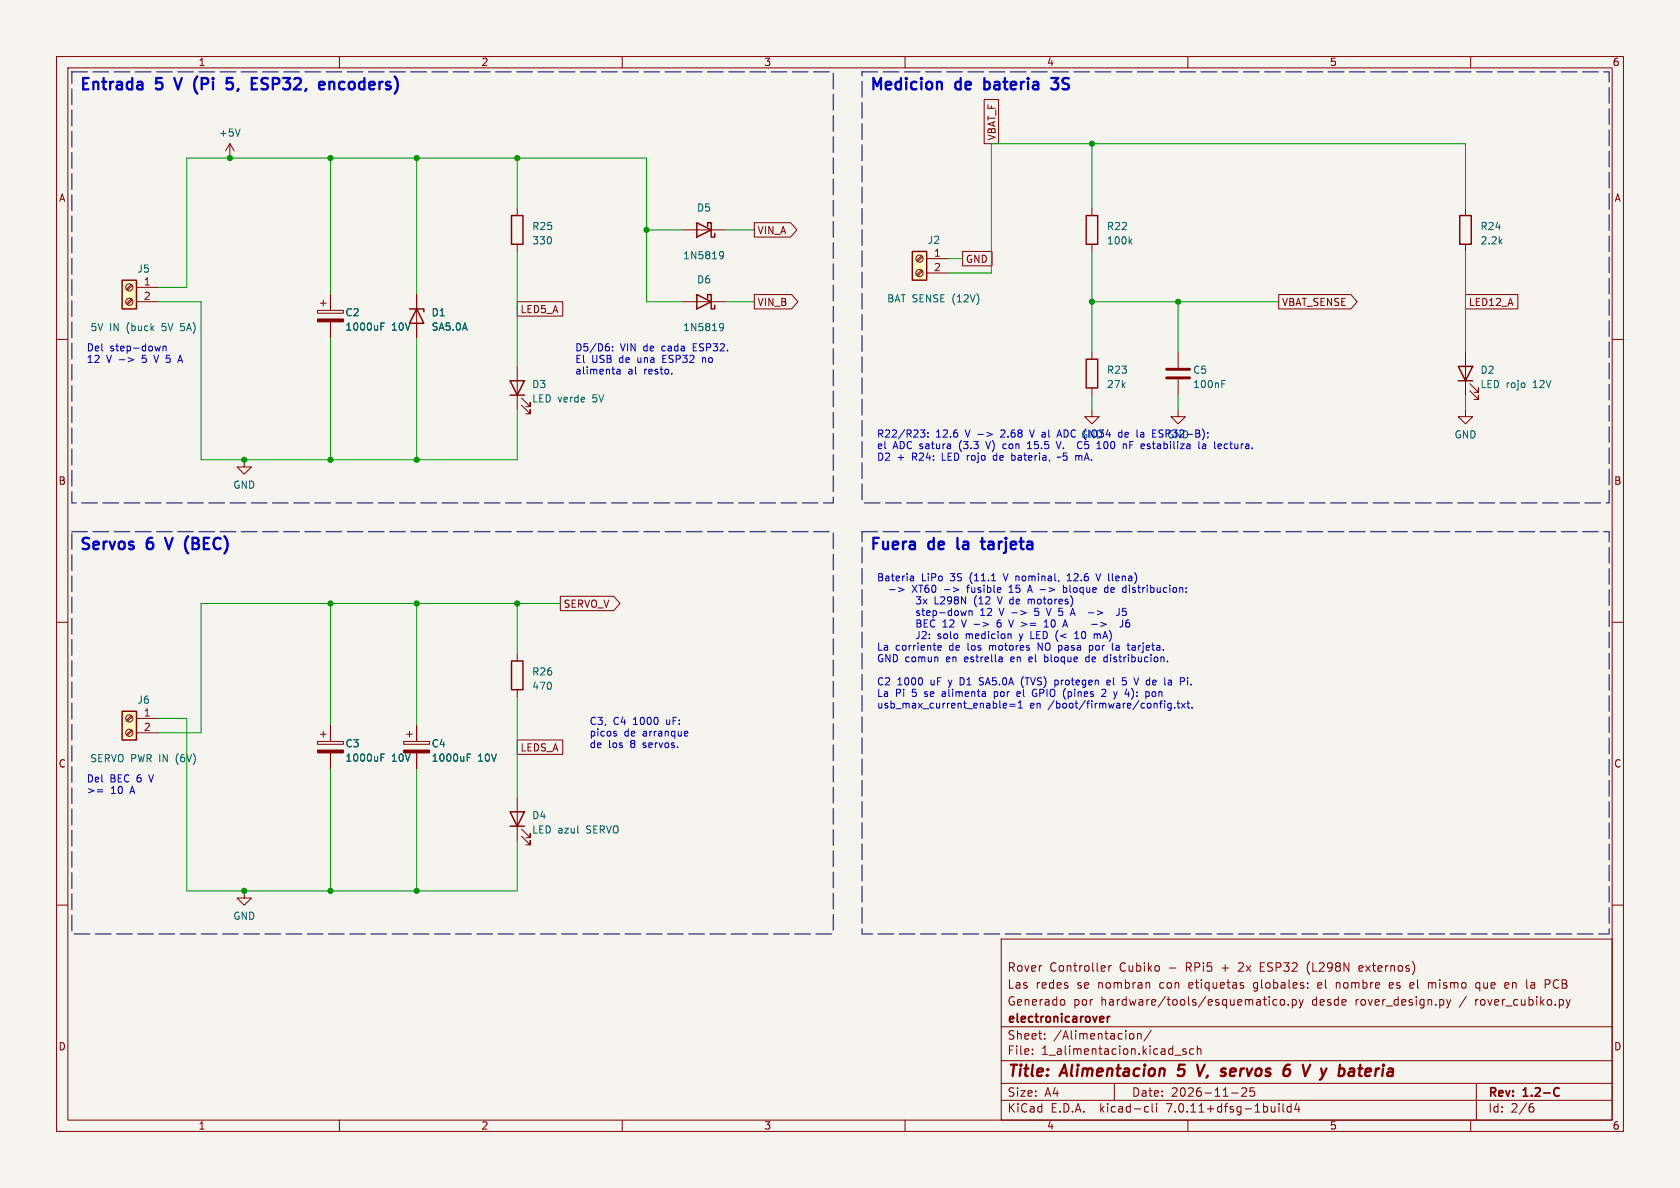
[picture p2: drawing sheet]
(kicad_sch (version 20230121) (generator eeschema)
 (paper "A4")
 (title_block (title "Alimentacion 5 V, servos 6 V y bateria") (date "2026-11-25") (rev "1.2-C") (company "electronicarover")
  (comment 3 "Rover Controller Cubiko - RPi5 + 2x ESP32 (L298N externos)")
  (comment 1 "Generado por hardware/tools/esquematico.py desde rover_design.py / rover_cubiko.py")
  (comment 2 "Las redes se nombran con etiquetas globales: el nombre es el mismo que en la PCB"))
 (lib_symbols
  (symbol "Connector:Screw_Terminal_01x02" (pin_names (offset 1.016) hide) (in_bom yes) (on_board yes)
    (property "Reference" "J" (at 0 2.54 0) (effects (font (size 1.27 1.27))))
    (property "Value" "Screw_Terminal_01x02" (at 0 -5.08 0) (effects (font (size 1.27 1.27))))
    (property "Footprint" "" (at 0 0 0) (effects (font (size 1.27 1.27)) hide))
    (property "Datasheet" "~" (at 0 0 0) (effects (font (size 1.27 1.27)) hide))
    (symbol "Screw_Terminal_01x02_1_1"
    (rectangle (start -1.27 1.27) (end 1.27 -3.81) (stroke (width 0.254) (type default)) (fill (type background)))
    (circle (center 0 -2.54) (radius 0.635) (stroke (width 0.1524) (type default)) (fill (type none)))
    (polyline (pts (xy -0.5334 -2.2098) (xy 0.3302 -3.048)) (stroke (width 0.1524) (type default)) (fill (type none)))
    (polyline (pts (xy -0.5334 0.3302) (xy 0.3302 -0.508)) (stroke (width 0.1524) (type default)) (fill (type none)))
    (polyline (pts (xy -0.3556 -2.032) (xy 0.508 -2.8702)) (stroke (width 0.1524) (type default)) (fill (type none)))
    (polyline (pts (xy -0.3556 0.508) (xy 0.508 -0.3302)) (stroke (width 0.1524) (type default)) (fill (type none)))
    (circle (center 0 0) (radius 0.635) (stroke (width 0.1524) (type default)) (fill (type none)))
    (pin passive line (at -5.08 0 0) (length 3.81) (name "Pin_1" (effects (font (size 1.27 1.27)))) (number "1" (effects (font (size 1.27 1.27)))))
    (pin passive line (at -5.08 -2.54 0) (length 3.81) (name "Pin_2" (effects (font (size 1.27 1.27)))) (number "2" (effects (font (size 1.27 1.27)))))))
  (symbol "Device:C" (pin_numbers hide) (pin_names (offset 0.254)) (in_bom yes) (on_board yes)
    (property "Reference" "C" (at 0.635 2.54 0) (effects (font (size 1.27 1.27)) (justify left)))
    (property "Value" "C" (at 0.635 -2.54 0) (effects (font (size 1.27 1.27)) (justify left)))
    (property "Footprint" "" (at 0.9652 -3.81 0) (effects (font (size 1.27 1.27)) hide))
    (property "Datasheet" "~" (at 0 0 0) (effects (font (size 1.27 1.27)) hide))
    (symbol "C_0_1"
    (polyline (pts (xy -2.032 -0.762) (xy 2.032 -0.762)) (stroke (width 0.508) (type default)) (fill (type none)))
    (polyline (pts (xy -2.032 0.762) (xy 2.032 0.762)) (stroke (width 0.508) (type default)) (fill (type none))))
    (symbol "C_1_1"
    (pin passive line (at 0 3.81 270) (length 2.794) (name "~" (effects (font (size 1.27 1.27)))) (number "1" (effects (font (size 1.27 1.27)))))
    (pin passive line (at 0 -3.81 90) (length 2.794) (name "~" (effects (font (size 1.27 1.27)))) (number "2" (effects (font (size 1.27 1.27)))))))
  (symbol "Device:C_Polarized" (pin_numbers hide) (pin_names (offset 0.254)) (in_bom yes) (on_board yes)
    (property "Reference" "C" (at 0.635 2.54 0) (effects (font (size 1.27 1.27)) (justify left)))
    (property "Value" "C_Polarized" (at 0.635 -2.54 0) (effects (font (size 1.27 1.27)) (justify left)))
    (property "Footprint" "" (at 0.9652 -3.81 0) (effects (font (size 1.27 1.27)) hide))
    (property "Datasheet" "~" (at 0 0 0) (effects (font (size 1.27 1.27)) hide))
    (symbol "C_Polarized_0_1"
    (rectangle (start -2.286 0.508) (end 2.286 1.016) (stroke (width 0) (type default)) (fill (type none)))
    (polyline (pts (xy -1.778 2.286) (xy -0.762 2.286)) (stroke (width 0) (type default)) (fill (type none)))
    (polyline (pts (xy -1.27 2.794) (xy -1.27 1.778)) (stroke (width 0) (type default)) (fill (type none)))
    (rectangle (start 2.286 -0.508) (end -2.286 -1.016) (stroke (width 0) (type default)) (fill (type outline))))
    (symbol "C_Polarized_1_1"
    (pin passive line (at 0 3.81 270) (length 2.794) (name "~" (effects (font (size 1.27 1.27)))) (number "1" (effects (font (size 1.27 1.27)))))
    (pin passive line (at 0 -3.81 90) (length 2.794) (name "~" (effects (font (size 1.27 1.27)))) (number "2" (effects (font (size 1.27 1.27)))))))
  (symbol "Device:D_Schottky" (pin_numbers hide) (pin_names (offset 1.016) hide) (in_bom yes) (on_board yes)
    (property "Reference" "D" (at 0 2.54 0) (effects (font (size 1.27 1.27))))
    (property "Value" "D_Schottky" (at 0 -2.54 0) (effects (font (size 1.27 1.27))))
    (property "Footprint" "" (at 0 0 0) (effects (font (size 1.27 1.27)) hide))
    (property "Datasheet" "~" (at 0 0 0) (effects (font (size 1.27 1.27)) hide))
    (symbol "D_Schottky_0_1"
    (polyline (pts (xy 1.27 0) (xy -1.27 0)) (stroke (width 0) (type default)) (fill (type none)))
    (polyline (pts (xy 1.27 1.27) (xy 1.27 -1.27) (xy -1.27 0) (xy 1.27 1.27)) (stroke (width 0.254) (type default)) (fill (type none)))
    (polyline (pts (xy -1.905 0.635) (xy -1.905 1.27) (xy -1.27 1.27) (xy -1.27 -1.27) (xy -0.635 -1.27) (xy -0.635 -0.635)) (stroke (width 0.254) (type default)) (fill (type none))))
    (symbol "D_Schottky_1_1"
    (pin passive line (at -3.81 0 0) (length 2.54) (name "K" (effects (font (size 1.27 1.27)))) (number "1" (effects (font (size 1.27 1.27)))))
    (pin passive line (at 3.81 0 180) (length 2.54) (name "A" (effects (font (size 1.27 1.27)))) (number "2" (effects (font (size 1.27 1.27)))))))
  (symbol "Device:D_Zener" (pin_numbers hide) (pin_names (offset 1.016) hide) (in_bom yes) (on_board yes)
    (property "Reference" "D" (at 0 2.54 0) (effects (font (size 1.27 1.27))))
    (property "Value" "D_Zener" (at 0 -2.54 0) (effects (font (size 1.27 1.27))))
    (property "Footprint" "" (at 0 0 0) (effects (font (size 1.27 1.27)) hide))
    (property "Datasheet" "~" (at 0 0 0) (effects (font (size 1.27 1.27)) hide))
    (symbol "D_Zener_0_1"
    (polyline (pts (xy 1.27 0) (xy -1.27 0)) (stroke (width 0) (type default)) (fill (type none)))
    (polyline (pts (xy -1.27 -1.27) (xy -1.27 1.27) (xy -0.762 1.27)) (stroke (width 0.254) (type default)) (fill (type none)))
    (polyline (pts (xy 1.27 -1.27) (xy 1.27 1.27) (xy -1.27 0) (xy 1.27 -1.27)) (stroke (width 0.254) (type default)) (fill (type none))))
    (symbol "D_Zener_1_1"
    (pin passive line (at -3.81 0 0) (length 2.54) (name "K" (effects (font (size 1.27 1.27)))) (number "1" (effects (font (size 1.27 1.27)))))
    (pin passive line (at 3.81 0 180) (length 2.54) (name "A" (effects (font (size 1.27 1.27)))) (number "2" (effects (font (size 1.27 1.27)))))))
  (symbol "Device:LED" (pin_numbers hide) (pin_names (offset 1.016) hide) (in_bom yes) (on_board yes)
    (property "Reference" "D" (at 0 2.54 0) (effects (font (size 1.27 1.27))))
    (property "Value" "LED" (at 0 -2.54 0) (effects (font (size 1.27 1.27))))
    (property "Footprint" "" (at 0 0 0) (effects (font (size 1.27 1.27)) hide))
    (property "Datasheet" "~" (at 0 0 0) (effects (font (size 1.27 1.27)) hide))
    (symbol "LED_0_1"
    (polyline (pts (xy -1.27 -1.27) (xy -1.27 1.27)) (stroke (width 0.254) (type default)) (fill (type none)))
    (polyline (pts (xy -1.27 0) (xy 1.27 0)) (stroke (width 0) (type default)) (fill (type none)))
    (polyline (pts (xy 1.27 -1.27) (xy 1.27 1.27) (xy -1.27 0) (xy 1.27 -1.27)) (stroke (width 0.254) (type default)) (fill (type none)))
    (polyline (pts (xy -3.048 -0.762) (xy -4.572 -2.286) (xy -3.81 -2.286) (xy -4.572 -2.286) (xy -4.572 -1.524)) (stroke (width 0) (type default)) (fill (type none)))
    (polyline (pts (xy -1.778 -0.762) (xy -3.302 -2.286) (xy -2.54 -2.286) (xy -3.302 -2.286) (xy -3.302 -1.524)) (stroke (width 0) (type default)) (fill (type none))))
    (symbol "LED_1_1"
    (pin passive line (at -3.81 0 0) (length 2.54) (name "K" (effects (font (size 1.27 1.27)))) (number "1" (effects (font (size 1.27 1.27)))))
    (pin passive line (at 3.81 0 180) (length 2.54) (name "A" (effects (font (size 1.27 1.27)))) (number "2" (effects (font (size 1.27 1.27)))))))
  (symbol "Device:R" (pin_numbers hide) (pin_names (offset 0)) (in_bom yes) (on_board yes)
    (property "Reference" "R" (at 2.032 0 90) (effects (font (size 1.27 1.27))))
    (property "Value" "R" (at 0 0 90) (effects (font (size 1.27 1.27))))
    (property "Footprint" "" (at -1.778 0 90) (effects (font (size 1.27 1.27)) hide))
    (property "Datasheet" "~" (at 0 0 0) (effects (font (size 1.27 1.27)) hide))
    (symbol "R_0_1"
    (rectangle (start -1.016 -2.54) (end 1.016 2.54) (stroke (width 0.254) (type default)) (fill (type none))))
    (symbol "R_1_1"
    (pin passive line (at 0 3.81 270) (length 1.27) (name "~" (effects (font (size 1.27 1.27)))) (number "1" (effects (font (size 1.27 1.27)))))
    (pin passive line (at 0 -3.81 90) (length 1.27) (name "~" (effects (font (size 1.27 1.27)))) (number "2" (effects (font (size 1.27 1.27)))))))
  (symbol "power:+5V" (power) (pin_names (offset 0)) (in_bom yes) (on_board yes)
    (property "Reference" "#PWR" (at 0 -3.81 0) (effects (font (size 1.27 1.27)) hide))
    (property "Value" "+5V" (at 0 3.556 0) (effects (font (size 1.27 1.27))))
    (property "Footprint" "" (at 0 0 0) (effects (font (size 1.27 1.27)) hide))
    (property "Datasheet" "" (at 0 0 0) (effects (font (size 1.27 1.27)) hide))
    (symbol "+5V_0_1"
    (polyline (pts (xy -0.762 1.27) (xy 0 2.54)) (stroke (width 0) (type default)) (fill (type none)))
    (polyline (pts (xy 0 0) (xy 0 2.54)) (stroke (width 0) (type default)) (fill (type none)))
    (polyline (pts (xy 0 2.54) (xy 0.762 1.27)) (stroke (width 0) (type default)) (fill (type none))))
    (symbol "+5V_1_1"
    (pin power_in line (at 0 0 90) (length 0) hide (name "+5V" (effects (font (size 1.27 1.27)))) (number "1" (effects (font (size 1.27 1.27)))))))
  (symbol "power:GND" (power) (pin_names (offset 0)) (in_bom yes) (on_board yes)
    (property "Reference" "#PWR" (at 0 -6.35 0) (effects (font (size 1.27 1.27)) hide))
    (property "Value" "GND" (at 0 -3.81 0) (effects (font (size 1.27 1.27))))
    (property "Footprint" "" (at 0 0 0) (effects (font (size 1.27 1.27)) hide))
    (property "Datasheet" "" (at 0 0 0) (effects (font (size 1.27 1.27)) hide))
    (symbol "GND_0_1"
    (polyline (pts (xy 0 0) (xy 0 -1.27) (xy 1.27 -1.27) (xy 0 -2.54) (xy -1.27 -1.27) (xy 0 -1.27)) (stroke (width 0) (type default)) (fill (type none))))
    (symbol "GND_1_1"
    (pin power_in line (at 0 0 270) (length 0) hide (name "GND" (effects (font (size 1.27 1.27)))) (number "1" (effects (font (size 1.27 1.27))))))))
 (polyline (pts (xy 12.7 12.7) (xy 147.32 12.7) (xy 147.32 88.9) (xy 12.7 88.9) (xy 12.7 12.7)) (stroke (width 0.25) (type dash) (color 72 72 132 1)))
 (text "Entrada 5 V (Pi 5, ESP32, encoders)" (at 13.97 13.97 0) (effects (font (size 2 2) bold) (justify left top)))
 (symbol (lib_id "Connector:Screw_Terminal_01x02") (at 22.86 50.8 0) (mirror y) (unit 1) (in_bom yes) (on_board yes) (dnp no)
  (property "Reference" "J5" (at 25.4 48.26 0) (effects (font (size 1.27 1.27)) (justify bottom)))
  (property "Value" "5V IN (buck 5V 5A)" (at 25.4 57.15 0) (effects (font (size 1.27 1.27)) (justify top)))
  (property "Footprint" "TerminalBlock_Phoenix:TerminalBlock_Phoenix_MKDS-1,5-2-5.08_1x02_P5.08mm_Horizontal" (at 22.86 50.8 0) (effects (font (size 1.27 1.27)) hide))
  (property "Datasheet" "~" (at 22.86 50.8 0) (effects (font (size 1.27 1.27)) hide))
  (property "Descripcion" "Entrada 5V/5A desde step-down (alimenta Pi 5, ESP32 y encoders)" (at 22.86 50.8 0) (effects (font (size 1.27 1.27)) hide))
  (property "MPN" "Phoenix MKDS 1,5/2-5,08 o KF301-2P" (at 22.86 50.8 0) (effects (font (size 1.27 1.27)) hide)) (pin "1") (pin "2"))
 (symbol (lib_id "power:+5V") (at 40.64 27.94 0) (unit 1) (in_bom yes) (on_board yes) (dnp no)
  (property "Reference" "#PWR201" (at 40.64 27.94 0) (effects (font (size 1.27 1.27)) hide))
  (property "Value" "+5V" (at 40.64 23.49 0) (effects (font (size 1.27 1.27))))
  (property "Footprint" "" (at 40.64 27.94 0) (effects (font (size 1.27 1.27)) hide))
  (property "Datasheet" "" (at 40.64 27.94 0) (effects (font (size 1.27 1.27)) hide)) (pin "1"))
 (junction (at 40.64 27.94) (diameter 0) (color 0 0 0 0))
 (symbol (lib_id "power:GND") (at 43.18 81.28 0) (unit 1) (in_bom yes) (on_board yes) (dnp no)
  (property "Reference" "#PWR202" (at 43.18 81.28 0) (effects (font (size 1.27 1.27)) hide))
  (property "Value" "GND" (at 43.18 85.73 0) (effects (font (size 1.27 1.27))))
  (property "Footprint" "" (at 43.18 81.28 0) (effects (font (size 1.27 1.27)) hide))
  (property "Datasheet" "" (at 43.18 81.28 0) (effects (font (size 1.27 1.27)) hide)) (pin "1"))
 (junction (at 43.18 81.28) (diameter 0) (color 0 0 0 0))
 (junction (at 58.42 27.94) (diameter 0) (color 0 0 0 0))
 (junction (at 73.66 27.94) (diameter 0) (color 0 0 0 0))
 (junction (at 91.44 27.94) (diameter 0) (color 0 0 0 0))
 (junction (at 58.42 81.28) (diameter 0) (color 0 0 0 0))
 (junction (at 73.66 81.28) (diameter 0) (color 0 0 0 0))
 (symbol (lib_id "Device:C_Polarized") (at 58.42 55.88 0) (unit 1) (in_bom yes) (on_board yes) (dnp no)
  (property "Reference" "C2" (at 60.96 55.245 0) (effects (font (size 1.27 1.27)) (justify left)))
  (property "Value" "1000uF 10V" (at 60.96 57.785 0) (effects (font (size 1.27 1.27)) (justify left)))
  (property "Footprint" "Capacitor_THT:CP_Radial_D10.0mm_P5.00mm" (at 58.42 55.88 0) (effects (font (size 1.27 1.27)) hide))
  (property "Datasheet" "~" (at 58.42 55.88 0) (effects (font (size 1.27 1.27)) hide))
  (property "Descripcion" "Bulk 5V" (at 58.42 55.88 0) (effects (font (size 1.27 1.27)) hide))
  (property "MPN" "1000uF 10V" (at 58.42 55.88 0) (effects (font (size 1.27 1.27)) hide)) (pin "1") (pin "2"))
 (symbol (lib_id "Device:D_Zener") (at 73.66 55.88 270) (unit 1) (in_bom yes) (on_board yes) (dnp no)
  (property "Reference" "D1" (at 76.2 55.245 90) (effects (font (size 1.27 1.27)) (justify left)))
  (property "Value" "SA5.0A" (at 76.2 57.785 90) (effects (font (size 1.27 1.27)) (justify left)))
  (property "Footprint" "Diode_THT:D_DO-15_P10.16mm_Horizontal" (at 73.66 55.88 0) (effects (font (size 1.27 1.27)) hide))
  (property "Datasheet" "~" (at 73.66 55.88 0) (effects (font (size 1.27 1.27)) hide))
  (property "Descripcion" "TVS 5V (proteccion Pi)" (at 73.66 55.88 0) (effects (font (size 1.27 1.27)) hide))
  (property "MPN" "SA5.0A DO-15" (at 73.66 55.88 0) (effects (font (size 1.27 1.27)) hide)) (pin "1") (pin "2"))
 (symbol (lib_id "Device:R") (at 91.44 40.64 0) (unit 1) (in_bom yes) (on_board yes) (dnp no)
  (property "Reference" "R25" (at 93.98 40.005 0) (effects (font (size 1.27 1.27)) (justify left)))
  (property "Value" "330" (at 93.98 42.545 0) (effects (font (size 1.27 1.27)) (justify left)))
  (property "Footprint" "Resistor_THT:R_Axial_DIN0207_L6.3mm_D2.5mm_P7.62mm_Horizontal" (at 91.44 40.64 0) (effects (font (size 1.27 1.27)) hide))
  (property "Datasheet" "~" (at 91.44 40.64 0) (effects (font (size 1.27 1.27)) hide))
  (property "Descripcion" "Resistencia LED 5V" (at 91.44 40.64 0) (effects (font (size 1.27 1.27)) hide))
  (property "MPN" "Resistencia 330 1/4W (0.25W) THT pelicula metalica/carbon" (at 91.44 40.64 0) (effects (font (size 1.27 1.27)) hide)) (pin "1") (pin "2"))
 (symbol (lib_id "Device:LED") (at 91.44 68.58 90) (unit 1) (in_bom yes) (on_board yes) (dnp no)
  (property "Reference" "D3" (at 93.98 67.945 90) (effects (font (size 1.27 1.27)) (justify right)))
  (property "Value" "LED verde 5V" (at 93.98 70.485 90) (effects (font (size 1.27 1.27)) (justify right)))
  (property "Footprint" "LED_THT:LED_D5.0mm" (at 91.44 68.58 0) (effects (font (size 1.27 1.27)) hide))
  (property "Datasheet" "~" (at 91.44 68.58 0) (effects (font (size 1.27 1.27)) hide))
  (property "Descripcion" "Indicador 5V" (at 91.44 68.58 0) (effects (font (size 1.27 1.27)) hide))
  (property "MPN" "LED 5mm THT tradicional (verde)" (at 91.44 68.58 0) (effects (font (size 1.27 1.27)) hide)) (pin "1") (pin "2"))
 (global_label "LED5_A" (shape passive) (at 91.44 54.61 0) (fields_autoplaced) (effects (font (size 1.27 1.27)) (justify left))
  (property "Intersheetrefs" "${INTERSHEET_REFS}" (at 91.44 54.61 0) (effects (font (size 1.27 1.27)) (justify left) hide)))
 (symbol (lib_id "Device:D_Schottky") (at 124.46 40.64 180) (unit 1) (in_bom yes) (on_board yes) (dnp no)
  (property "Reference" "D5" (at 124.46 37.465 0) (effects (font (size 1.27 1.27)) (justify top)))
  (property "Value" "1N5819" (at 124.46 44.45 0) (effects (font (size 1.27 1.27)) (justify bottom)))
  (property "Footprint" "Diode_THT:D_DO-41_SOD81_P10.16mm_Horizontal" (at 124.46 40.64 0) (effects (font (size 1.27 1.27)) hide))
  (property "Datasheet" "~" (at 124.46 40.64 0) (effects (font (size 1.27 1.27)) hide))
  (property "Descripcion" "Schottky +5V -> VIN ESP32-A" (at 124.46 40.64 0) (effects (font (size 1.27 1.27)) hide))
  (property "MPN" "1N5819 DO-41" (at 124.46 40.64 0) (effects (font (size 1.27 1.27)) hide)) (pin "1") (pin "2"))
 (symbol (lib_id "Device:D_Schottky") (at 124.46 53.34 180) (unit 1) (in_bom yes) (on_board yes) (dnp no)
  (property "Reference" "D6" (at 124.46 50.165 0) (effects (font (size 1.27 1.27)) (justify top)))
  (property "Value" "1N5819" (at 124.46 57.15 0) (effects (font (size 1.27 1.27)) (justify bottom)))
  (property "Footprint" "Diode_THT:D_DO-41_SOD81_P10.16mm_Horizontal" (at 124.46 53.34 0) (effects (font (size 1.27 1.27)) hide))
  (property "Datasheet" "~" (at 124.46 53.34 0) (effects (font (size 1.27 1.27)) hide))
  (property "Descripcion" "Schottky +5V -> VIN ESP32-B" (at 124.46 53.34 0) (effects (font (size 1.27 1.27)) hide))
  (property "MPN" "1N5819 DO-41" (at 124.46 53.34 0) (effects (font (size 1.27 1.27)) hide)) (pin "1") (pin "2"))
 (junction (at 114.3 40.64) (diameter 0) (color 0 0 0 0))
 (global_label "VIN_A" (shape output) (at 133.35 40.64 0) (fields_autoplaced) (effects (font (size 1.27 1.27)) (justify left))
  (property "Intersheetrefs" "${INTERSHEET_REFS}" (at 133.35 40.64 0) (effects (font (size 1.27 1.27)) (justify left) hide)))
 (global_label "VIN_B" (shape output) (at 133.35 53.34 0) (fields_autoplaced) (effects (font (size 1.27 1.27)) (justify left))
  (property "Intersheetrefs" "${INTERSHEET_REFS}" (at 133.35 53.34 0) (effects (font (size 1.27 1.27)) (justify left) hide)))
 (text "Del step-down\n12 V -> 5 V 5 A" (at 15.24 60.96 0) (effects (font (size 1.27 1.27)) (justify left top)))
 (text "D5/D6: VIN de cada ESP32.\nEl USB de una ESP32 no\nalimenta al resto." (at 101.6 60.96 0) (effects (font (size 1.27 1.27)) (justify left top)))
 (polyline (pts (xy 152.4 12.7) (xy 284.48 12.7) (xy 284.48 88.9) (xy 152.4 88.9) (xy 152.4 12.7)) (stroke (width 0.25) (type dash) (color 72 72 132 1)))
 (text "Medicion de bateria 3S" (at 153.67 13.97 0) (effects (font (size 2 2) bold) (justify left top)))
 (symbol (lib_id "Connector:Screw_Terminal_01x02") (at 162.56 45.72 0) (mirror y) (unit 1) (in_bom yes) (on_board yes) (dnp no)
  (property "Reference" "J2" (at 165.1 43.18 0) (effects (font (size 1.27 1.27)) (justify bottom)))
  (property "Value" "BAT SENSE (12V)" (at 165.1 52.07 0) (effects (font (size 1.27 1.27)) (justify top)))
  (property "Footprint" "TerminalBlock_Phoenix:TerminalBlock_Phoenix_MKDS-1,5-2-5.08_1x02_P5.08mm_Horizontal" (at 162.56 45.72 0) (effects (font (size 1.27 1.27)) hide))
  (property "Datasheet" "~" (at 162.56 45.72 0) (effects (font (size 1.27 1.27)) hide))
  (property "Descripcion" "Derivacion de bateria despues del fusible (solo medicion y LED, < 10 mA)" (at 162.56 45.72 0) (effects (font (size 1.27 1.27)) hide))
  (property "MPN" "Phoenix MKDS 1,5/2-5,08 o KF301-2P" (at 162.56 45.72 0) (effects (font (size 1.27 1.27)) hide)) (pin "1") (pin "2"))
 (global_label "GND" (shape passive) (at 170.18 45.72 0) (fields_autoplaced) (effects (font (size 1.27 1.27)) (justify left))
  (property "Intersheetrefs" "${INTERSHEET_REFS}" (at 170.18 45.72 0) (effects (font (size 1.27 1.27)) (justify left) hide)))
 (global_label "VBAT_F" (shape passive) (at 175.26 25.4 90) (fields_autoplaced) (effects (font (size 1.27 1.27)) (justify left))
  (property "Intersheetrefs" "${INTERSHEET_REFS}" (at 175.26 25.4 0) (effects (font (size 1.27 1.27)) (justify left) hide)))
 (junction (at 193.04 25.4) (diameter 0) (color 0 0 0 0))
 (symbol (lib_id "Device:R") (at 193.04 40.64 0) (unit 1) (in_bom yes) (on_board yes) (dnp no)
  (property "Reference" "R22" (at 195.58 40.005 0) (effects (font (size 1.27 1.27)) (justify left)))
  (property "Value" "100k" (at 195.58 42.545 0) (effects (font (size 1.27 1.27)) (justify left)))
  (property "Footprint" "Resistor_THT:R_Axial_DIN0207_L6.3mm_D2.5mm_P7.62mm_Horizontal" (at 193.04 40.64 0) (effects (font (size 1.27 1.27)) hide))
  (property "Datasheet" "~" (at 193.04 40.64 0) (effects (font (size 1.27 1.27)) hide))
  (property "Descripcion" "Divisor VBAT (alto)" (at 193.04 40.64 0) (effects (font (size 1.27 1.27)) hide))
  (property "MPN" "Resistencia 100k 1/4W (0.25W) THT pelicula metalica/carbon" (at 193.04 40.64 0) (effects (font (size 1.27 1.27)) hide)) (pin "1") (pin "2"))
 (symbol (lib_id "Device:R") (at 193.04 66.04 0) (unit 1) (in_bom yes) (on_board yes) (dnp no)
  (property "Reference" "R23" (at 195.58 65.405 0) (effects (font (size 1.27 1.27)) (justify left)))
  (property "Value" "27k" (at 195.58 67.945 0) (effects (font (size 1.27 1.27)) (justify left)))
  (property "Footprint" "Resistor_THT:R_Axial_DIN0207_L6.3mm_D2.5mm_P7.62mm_Horizontal" (at 193.04 66.04 0) (effects (font (size 1.27 1.27)) hide))
  (property "Datasheet" "~" (at 193.04 66.04 0) (effects (font (size 1.27 1.27)) hide))
  (property "Descripcion" "Divisor VBAT (bajo)" (at 193.04 66.04 0) (effects (font (size 1.27 1.27)) hide))
  (property "MPN" "Resistencia 27k 1/4W (0.25W) THT pelicula metalica/carbon" (at 193.04 66.04 0) (effects (font (size 1.27 1.27)) hide)) (pin "1") (pin "2"))
 (symbol (lib_id "Device:C") (at 208.28 66.04 0) (unit 1) (in_bom yes) (on_board yes) (dnp no)
  (property "Reference" "C5" (at 210.82 65.405 0) (effects (font (size 1.27 1.27)) (justify left)))
  (property "Value" "100nF" (at 210.82 67.945 0) (effects (font (size 1.27 1.27)) (justify left)))
  (property "Footprint" "Capacitor_THT:C_Disc_D5.0mm_W2.5mm_P5.00mm" (at 208.28 66.04 0) (effects (font (size 1.27 1.27)) hide))
  (property "Datasheet" "~" (at 208.28 66.04 0) (effects (font (size 1.27 1.27)) hide))
  (property "Descripcion" "Filtro ADC VBAT" (at 208.28 66.04 0) (effects (font (size 1.27 1.27)) hide))
  (property "MPN" "100nF" (at 208.28 66.04 0) (effects (font (size 1.27 1.27)) hide)) (pin "1") (pin "2"))
 (junction (at 193.04 53.34) (diameter 0) (color 0 0 0 0))
 (junction (at 208.28 53.34) (diameter 0) (color 0 0 0 0))
 (global_label "VBAT_SENSE" (shape output) (at 226.06 53.34 0) (fields_autoplaced) (effects (font (size 1.27 1.27)) (justify left))
  (property "Intersheetrefs" "${INTERSHEET_REFS}" (at 226.06 53.34 0) (effects (font (size 1.27 1.27)) (justify left) hide)))
 (symbol (lib_id "power:GND") (at 193.04 72.39 0) (unit 1) (in_bom yes) (on_board yes) (dnp no)
  (property "Reference" "#PWR203" (at 193.04 72.39 0) (effects (font (size 1.27 1.27)) hide))
  (property "Value" "GND" (at 193.04 76.84 0) (effects (font (size 1.27 1.27))))
  (property "Footprint" "" (at 193.04 72.39 0) (effects (font (size 1.27 1.27)) hide))
  (property "Datasheet" "" (at 193.04 72.39 0) (effects (font (size 1.27 1.27)) hide)) (pin "1"))
 (symbol (lib_id "power:GND") (at 208.28 72.39 0) (unit 1) (in_bom yes) (on_board yes) (dnp no)
  (property "Reference" "#PWR204" (at 208.28 72.39 0) (effects (font (size 1.27 1.27)) hide))
  (property "Value" "GND" (at 208.28 76.84 0) (effects (font (size 1.27 1.27))))
  (property "Footprint" "" (at 208.28 72.39 0) (effects (font (size 1.27 1.27)) hide))
  (property "Datasheet" "" (at 208.28 72.39 0) (effects (font (size 1.27 1.27)) hide)) (pin "1"))
 (symbol (lib_id "Device:R") (at 259.08 40.64 0) (unit 1) (in_bom yes) (on_board yes) (dnp no)
  (property "Reference" "R24" (at 261.62 40.005 0) (effects (font (size 1.27 1.27)) (justify left)))
  (property "Value" "2.2k" (at 261.62 42.545 0) (effects (font (size 1.27 1.27)) (justify left)))
  (property "Footprint" "Resistor_THT:R_Axial_DIN0207_L6.3mm_D2.5mm_P7.62mm_Horizontal" (at 259.08 40.64 0) (effects (font (size 1.27 1.27)) hide))
  (property "Datasheet" "~" (at 259.08 40.64 0) (effects (font (size 1.27 1.27)) hide))
  (property "Descripcion" "Resistencia LED 12V" (at 259.08 40.64 0) (effects (font (size 1.27 1.27)) hide))
  (property "MPN" "Resistencia 2.2k 1/4W (0.25W) THT pelicula metalica/carbon" (at 259.08 40.64 0) (effects (font (size 1.27 1.27)) hide)) (pin "1") (pin "2"))
 (symbol (lib_id "Device:LED") (at 259.08 66.04 90) (unit 1) (in_bom yes) (on_board yes) (dnp no)
  (property "Reference" "D2" (at 261.62 65.405 90) (effects (font (size 1.27 1.27)) (justify right)))
  (property "Value" "LED rojo 12V" (at 261.62 67.945 90) (effects (font (size 1.27 1.27)) (justify right)))
  (property "Footprint" "LED_THT:LED_D5.0mm" (at 259.08 66.04 0) (effects (font (size 1.27 1.27)) hide))
  (property "Datasheet" "~" (at 259.08 66.04 0) (effects (font (size 1.27 1.27)) hide))
  (property "Descripcion" "Indicador bateria" (at 259.08 66.04 0) (effects (font (size 1.27 1.27)) hide))
  (property "MPN" "LED 5mm THT tradicional (rojo)" (at 259.08 66.04 0) (effects (font (size 1.27 1.27)) hide)) (pin "1") (pin "2"))
 (global_label "LED12_A" (shape passive) (at 259.08 53.34 0) (fields_autoplaced) (effects (font (size 1.27 1.27)) (justify left))
  (property "Intersheetrefs" "${INTERSHEET_REFS}" (at 259.08 53.34 0) (effects (font (size 1.27 1.27)) (justify left) hide)))
 (symbol (lib_id "power:GND") (at 259.08 72.39 0) (unit 1) (in_bom yes) (on_board yes) (dnp no)
  (property "Reference" "#PWR205" (at 259.08 72.39 0) (effects (font (size 1.27 1.27)) hide))
  (property "Value" "GND" (at 259.08 76.84 0) (effects (font (size 1.27 1.27))))
  (property "Footprint" "" (at 259.08 72.39 0) (effects (font (size 1.27 1.27)) hide))
  (property "Datasheet" "" (at 259.08 72.39 0) (effects (font (size 1.27 1.27)) hide)) (pin "1"))
 (text "R22/R23: 12.6 V -> 2.68 V al ADC (IO34 de la ESP32-B);\nel ADC satura (3.3 V) con 15.5 V.  C5 100 nF estabiliza la lectura.\nD2 + R24: LED rojo de bateria, ~5 mA." (at 154.94 76.2 0) (effects (font (size 1.27 1.27)) (justify left top)))
 (polyline (pts (xy 12.7 93.98) (xy 147.32 93.98) (xy 147.32 165.1) (xy 12.7 165.1) (xy 12.7 93.98)) (stroke (width 0.25) (type dash) (color 72 72 132 1)))
 (text "Servos 6 V (BEC)" (at 13.97 95.25 0) (effects (font (size 2 2) bold) (justify left top)))
 (symbol (lib_id "Connector:Screw_Terminal_01x02") (at 22.86 127 0) (mirror y) (unit 1) (in_bom yes) (on_board yes) (dnp no)
  (property "Reference" "J6" (at 25.4 124.46 0) (effects (font (size 1.27 1.27)) (justify bottom)))
  (property "Value" "SERVO PWR IN (6V)" (at 25.4 133.35 0) (effects (font (size 1.27 1.27)) (justify top)))
  (property "Footprint" "TerminalBlock_Phoenix:TerminalBlock_Phoenix_MKDS-1,5-2-5.08_1x02_P5.08mm_Horizontal" (at 22.86 127 0) (effects (font (size 1.27 1.27)) hide))
  (property "Datasheet" "~" (at 22.86 127 0) (effects (font (size 1.27 1.27)) hide))
  (property "Descripcion" "Entrada BEC servos 6V" (at 22.86 127 0) (effects (font (size 1.27 1.27)) hide))
  (property "MPN" "Phoenix MKDS 1,5/2-5,08 o KF301-2P" (at 22.86 127 0) (effects (font (size 1.27 1.27)) hide)) (pin "1") (pin "2"))
 (global_label "SERVO_V" (shape output) (at 99.06 106.68 0) (fields_autoplaced) (effects (font (size 1.27 1.27)) (justify left))
  (property "Intersheetrefs" "${INTERSHEET_REFS}" (at 99.06 106.68 0) (effects (font (size 1.27 1.27)) (justify left) hide)))
 (symbol (lib_id "power:GND") (at 43.18 157.48 0) (unit 1) (in_bom yes) (on_board yes) (dnp no)
  (property "Reference" "#PWR206" (at 43.18 157.48 0) (effects (font (size 1.27 1.27)) hide))
  (property "Value" "GND" (at 43.18 161.93 0) (effects (font (size 1.27 1.27))))
  (property "Footprint" "" (at 43.18 157.48 0) (effects (font (size 1.27 1.27)) hide))
  (property "Datasheet" "" (at 43.18 157.48 0) (effects (font (size 1.27 1.27)) hide)) (pin "1"))
 (junction (at 43.18 157.48) (diameter 0) (color 0 0 0 0))
 (junction (at 58.42 106.68) (diameter 0) (color 0 0 0 0))
 (junction (at 58.42 157.48) (diameter 0) (color 0 0 0 0))
 (junction (at 73.66 106.68) (diameter 0) (color 0 0 0 0))
 (junction (at 73.66 157.48) (diameter 0) (color 0 0 0 0))
 (junction (at 91.44 106.68) (diameter 0) (color 0 0 0 0))
 (symbol (lib_id "Device:C_Polarized") (at 58.42 132.08 0) (unit 1) (in_bom yes) (on_board yes) (dnp no)
  (property "Reference" "C3" (at 60.96 131.445 0) (effects (font (size 1.27 1.27)) (justify left)))
  (property "Value" "1000uF 10V" (at 60.96 133.985 0) (effects (font (size 1.27 1.27)) (justify left)))
  (property "Footprint" "Capacitor_THT:CP_Radial_D10.0mm_P5.00mm" (at 58.42 132.08 0) (effects (font (size 1.27 1.27)) hide))
  (property "Datasheet" "~" (at 58.42 132.08 0) (effects (font (size 1.27 1.27)) hide))
  (property "Descripcion" "Bulk servos" (at 58.42 132.08 0) (effects (font (size 1.27 1.27)) hide))
  (property "MPN" "1000uF 10V" (at 58.42 132.08 0) (effects (font (size 1.27 1.27)) hide)) (pin "1") (pin "2"))
 (symbol (lib_id "Device:C_Polarized") (at 73.66 132.08 0) (unit 1) (in_bom yes) (on_board yes) (dnp no)
  (property "Reference" "C4" (at 76.2 131.445 0) (effects (font (size 1.27 1.27)) (justify left)))
  (property "Value" "1000uF 10V" (at 76.2 133.985 0) (effects (font (size 1.27 1.27)) (justify left)))
  (property "Footprint" "Capacitor_THT:CP_Radial_D10.0mm_P5.00mm" (at 73.66 132.08 0) (effects (font (size 1.27 1.27)) hide))
  (property "Datasheet" "~" (at 73.66 132.08 0) (effects (font (size 1.27 1.27)) hide))
  (property "Descripcion" "Bulk servos" (at 73.66 132.08 0) (effects (font (size 1.27 1.27)) hide))
  (property "MPN" "1000uF 10V" (at 73.66 132.08 0) (effects (font (size 1.27 1.27)) hide)) (pin "1") (pin "2"))
 (symbol (lib_id "Device:R") (at 91.44 119.38 0) (unit 1) (in_bom yes) (on_board yes) (dnp no)
  (property "Reference" "R26" (at 93.98 118.745 0) (effects (font (size 1.27 1.27)) (justify left)))
  (property "Value" "470" (at 93.98 121.285 0) (effects (font (size 1.27 1.27)) (justify left)))
  (property "Footprint" "Resistor_THT:R_Axial_DIN0207_L6.3mm_D2.5mm_P7.62mm_Horizontal" (at 91.44 119.38 0) (effects (font (size 1.27 1.27)) hide))
  (property "Datasheet" "~" (at 91.44 119.38 0) (effects (font (size 1.27 1.27)) hide))
  (property "Descripcion" "Resistencia LED servos" (at 91.44 119.38 0) (effects (font (size 1.27 1.27)) hide))
  (property "MPN" "Resistencia 470 1/4W (0.25W) THT pelicula metalica/carbon" (at 91.44 119.38 0) (effects (font (size 1.27 1.27)) hide)) (pin "1") (pin "2"))
 (symbol (lib_id "Device:LED") (at 91.44 144.78 90) (unit 1) (in_bom yes) (on_board yes) (dnp no)
  (property "Reference" "D4" (at 93.98 144.145 90) (effects (font (size 1.27 1.27)) (justify right)))
  (property "Value" "LED azul SERVO" (at 93.98 146.685 90) (effects (font (size 1.27 1.27)) (justify right)))
  (property "Footprint" "LED_THT:LED_D5.0mm" (at 91.44 144.78 0) (effects (font (size 1.27 1.27)) hide))
  (property "Datasheet" "~" (at 91.44 144.78 0) (effects (font (size 1.27 1.27)) hide))
  (property "Descripcion" "Indicador rail servos" (at 91.44 144.78 0) (effects (font (size 1.27 1.27)) hide))
  (property "MPN" "LED 5mm THT tradicional (azul)" (at 91.44 144.78 0) (effects (font (size 1.27 1.27)) hide)) (pin "1") (pin "2"))
 (global_label "LEDS_A" (shape passive) (at 91.44 132.08 0) (fields_autoplaced) (effects (font (size 1.27 1.27)) (justify left))
  (property "Intersheetrefs" "${INTERSHEET_REFS}" (at 91.44 132.08 0) (effects (font (size 1.27 1.27)) (justify left) hide)))
 (text "Del BEC 6 V\n>= 10 A" (at 15.24 137.16 0) (effects (font (size 1.27 1.27)) (justify left top)))
 (text "C3, C4 1000 uF:\npicos de arranque\nde los 8 servos." (at 104.14 127 0) (effects (font (size 1.27 1.27)) (justify left top)))
 (polyline (pts (xy 152.4 93.98) (xy 284.48 93.98) (xy 284.48 165.1) (xy 152.4 165.1) (xy 152.4 93.98)) (stroke (width 0.25) (type dash) (color 72 72 132 1)))
 (text "Fuera de la tarjeta" (at 153.67 95.25 0) (effects (font (size 2 2) bold) (justify left top)))
 (text "Bateria LiPo 3S (11.1 V nominal, 12.6 V llena)\n  -> XT60 -> fusible 15 A -> bloque de distribucion:\n       3x L298N (12 V de motores)\n       step-down 12 V -> 5 V 5 A  ->  J5\n       BEC 12 V -> 6 V >= 10 A    ->  J6\n       J2: solo medicion y LED (< 10 mA)\nLa corriente de los motores NO pasa por la tarjeta.\nGND comun en estrella en el bloque de distribucion.\n\nC2 1000 uF y D1 SA5.0A (TVS) protegen el 5 V de la Pi.\nLa Pi 5 se alimenta por el GPIO (pines 2 y 4): pon\nusb_max_current_enable=1 en /boot/firmware/config.txt." (at 154.94 101.6 0) (effects (font (size 1.27 1.27)) (justify left top)))
 (wire (pts (xy 27.94 50.8) (xy 33.02 50.8)) (stroke (width 0) (type default)))
 (wire (pts (xy 33.02 50.8) (xy 33.02 27.94)) (stroke (width 0) (type default)))
 (wire (pts (xy 27.94 53.34) (xy 35.56 53.34)) (stroke (width 0) (type default)))
 (wire (pts (xy 35.56 53.34) (xy 35.56 81.28)) (stroke (width 0) (type default)))
 (wire (pts (xy 33.02 27.94) (xy 40.64 27.94)) (stroke (width 0) (type default)))
 (wire (pts (xy 40.64 27.94) (xy 58.42 27.94)) (stroke (width 0) (type default)))
 (wire (pts (xy 58.42 27.94) (xy 73.66 27.94)) (stroke (width 0) (type default)))
 (wire (pts (xy 73.66 27.94) (xy 91.44 27.94)) (stroke (width 0) (type default)))
 (wire (pts (xy 91.44 27.94) (xy 114.3 27.94)) (stroke (width 0) (type default)))
 (wire (pts (xy 35.56 81.28) (xy 43.18 81.28)) (stroke (width 0) (type default)))
 (wire (pts (xy 43.18 81.28) (xy 58.42 81.28)) (stroke (width 0) (type default)))
 (wire (pts (xy 58.42 81.28) (xy 73.66 81.28)) (stroke (width 0) (type default)))
 (wire (pts (xy 73.66 81.28) (xy 91.44 81.28)) (stroke (width 0) (type default)))
 (wire (pts (xy 58.42 27.94) (xy 58.42 52.07)) (stroke (width 0) (type default)))
 (wire (pts (xy 58.42 59.69) (xy 58.42 81.28)) (stroke (width 0) (type default)))
 (wire (pts (xy 73.66 27.94) (xy 73.66 52.07)) (stroke (width 0) (type default)))
 (wire (pts (xy 73.66 59.69) (xy 73.66 81.28)) (stroke (width 0) (type default)))
 (wire (pts (xy 91.44 27.94) (xy 91.44 36.83)) (stroke (width 0) (type default)))
 (wire (pts (xy 91.44 44.45) (xy 91.44 54.61)) (stroke (width 0) (type default)))
 (wire (pts (xy 91.44 54.61) (xy 91.44 64.77)) (stroke (width 0) (type default)))
 (wire (pts (xy 91.44 72.39) (xy 91.44 81.28)) (stroke (width 0) (type default)))
 (wire (pts (xy 114.3 27.94) (xy 114.3 40.64)) (stroke (width 0) (type default)))
 (wire (pts (xy 114.3 40.64) (xy 114.3 53.34)) (stroke (width 0) (type default)))
 (wire (pts (xy 114.3 40.64) (xy 120.65 40.64)) (stroke (width 0) (type default)))
 (wire (pts (xy 114.3 53.34) (xy 120.65 53.34)) (stroke (width 0) (type default)))
 (wire (pts (xy 128.27 40.64) (xy 133.35 40.64)) (stroke (width 0) (type default)))
 (wire (pts (xy 128.27 53.34) (xy 133.35 53.34)) (stroke (width 0) (type default)))
 (wire (pts (xy 167.64 45.72) (xy 170.18 45.72)) (stroke (width 0) (type default)))
 (wire (pts (xy 167.64 48.26) (xy 175.26 48.26)) (stroke (width 0) (type default)))
 (wire (pts (xy 175.26 48.26) (xy 175.26 25.4)) (stroke (width 0) (type default)))
 (wire (pts (xy 175.26 25.4) (xy 193.04 25.4)) (stroke (width 0) (type default)))
 (wire (pts (xy 193.04 25.4) (xy 259.08 25.4)) (stroke (width 0) (type default)))
 (wire (pts (xy 193.04 25.4) (xy 193.04 36.83)) (stroke (width 0) (type default)))
 (wire (pts (xy 193.04 44.45) (xy 193.04 53.34)) (stroke (width 0) (type default)))
 (wire (pts (xy 193.04 53.34) (xy 193.04 62.23)) (stroke (width 0) (type default)))
 (wire (pts (xy 193.04 53.34) (xy 208.28 53.34)) (stroke (width 0) (type default)))
 (wire (pts (xy 208.28 53.34) (xy 226.06 53.34)) (stroke (width 0) (type default)))
 (wire (pts (xy 208.28 53.34) (xy 208.28 62.23)) (stroke (width 0) (type default)))
 (wire (pts (xy 193.04 69.85) (xy 193.04 72.39)) (stroke (width 0) (type default)))
 (wire (pts (xy 208.28 69.85) (xy 208.28 72.39)) (stroke (width 0) (type default)))
 (wire (pts (xy 259.08 25.4) (xy 259.08 36.83)) (stroke (width 0) (type default)))
 (wire (pts (xy 259.08 44.45) (xy 259.08 53.34)) (stroke (width 0) (type default)))
 (wire (pts (xy 259.08 53.34) (xy 259.08 62.23)) (stroke (width 0) (type default)))
 (wire (pts (xy 259.08 69.85) (xy 259.08 72.39)) (stroke (width 0) (type default)))
 (wire (pts (xy 27.94 129.54) (xy 35.56 129.54)) (stroke (width 0) (type default)))
 (wire (pts (xy 35.56 129.54) (xy 35.56 106.68)) (stroke (width 0) (type default)))
 (wire (pts (xy 27.94 127) (xy 33.02 127)) (stroke (width 0) (type default)))
 (wire (pts (xy 33.02 127) (xy 33.02 157.48)) (stroke (width 0) (type default)))
 (wire (pts (xy 35.56 106.68) (xy 58.42 106.68)) (stroke (width 0) (type default)))
 (wire (pts (xy 58.42 106.68) (xy 73.66 106.68)) (stroke (width 0) (type default)))
 (wire (pts (xy 73.66 106.68) (xy 91.44 106.68)) (stroke (width 0) (type default)))
 (wire (pts (xy 91.44 106.68) (xy 99.06 106.68)) (stroke (width 0) (type default)))
 (wire (pts (xy 33.02 157.48) (xy 43.18 157.48)) (stroke (width 0) (type default)))
 (wire (pts (xy 43.18 157.48) (xy 58.42 157.48)) (stroke (width 0) (type default)))
 (wire (pts (xy 58.42 157.48) (xy 73.66 157.48)) (stroke (width 0) (type default)))
 (wire (pts (xy 73.66 157.48) (xy 91.44 157.48)) (stroke (width 0) (type default)))
 (wire (pts (xy 58.42 106.68) (xy 58.42 128.27)) (stroke (width 0) (type default)))
 (wire (pts (xy 58.42 135.89) (xy 58.42 157.48)) (stroke (width 0) (type default)))
 (wire (pts (xy 73.66 106.68) (xy 73.66 128.27)) (stroke (width 0) (type default)))
 (wire (pts (xy 73.66 135.89) (xy 73.66 157.48)) (stroke (width 0) (type default)))
 (wire (pts (xy 91.44 106.68) (xy 91.44 115.57)) (stroke (width 0) (type default)))
 (wire (pts (xy 91.44 123.19) (xy 91.44 132.08)) (stroke (width 0) (type default)))
 (wire (pts (xy 91.44 132.08) (xy 91.44 140.97)) (stroke (width 0) (type default)))
 (wire (pts (xy 91.44 148.59) (xy 91.44 157.48)) (stroke (width 0) (type default))))
